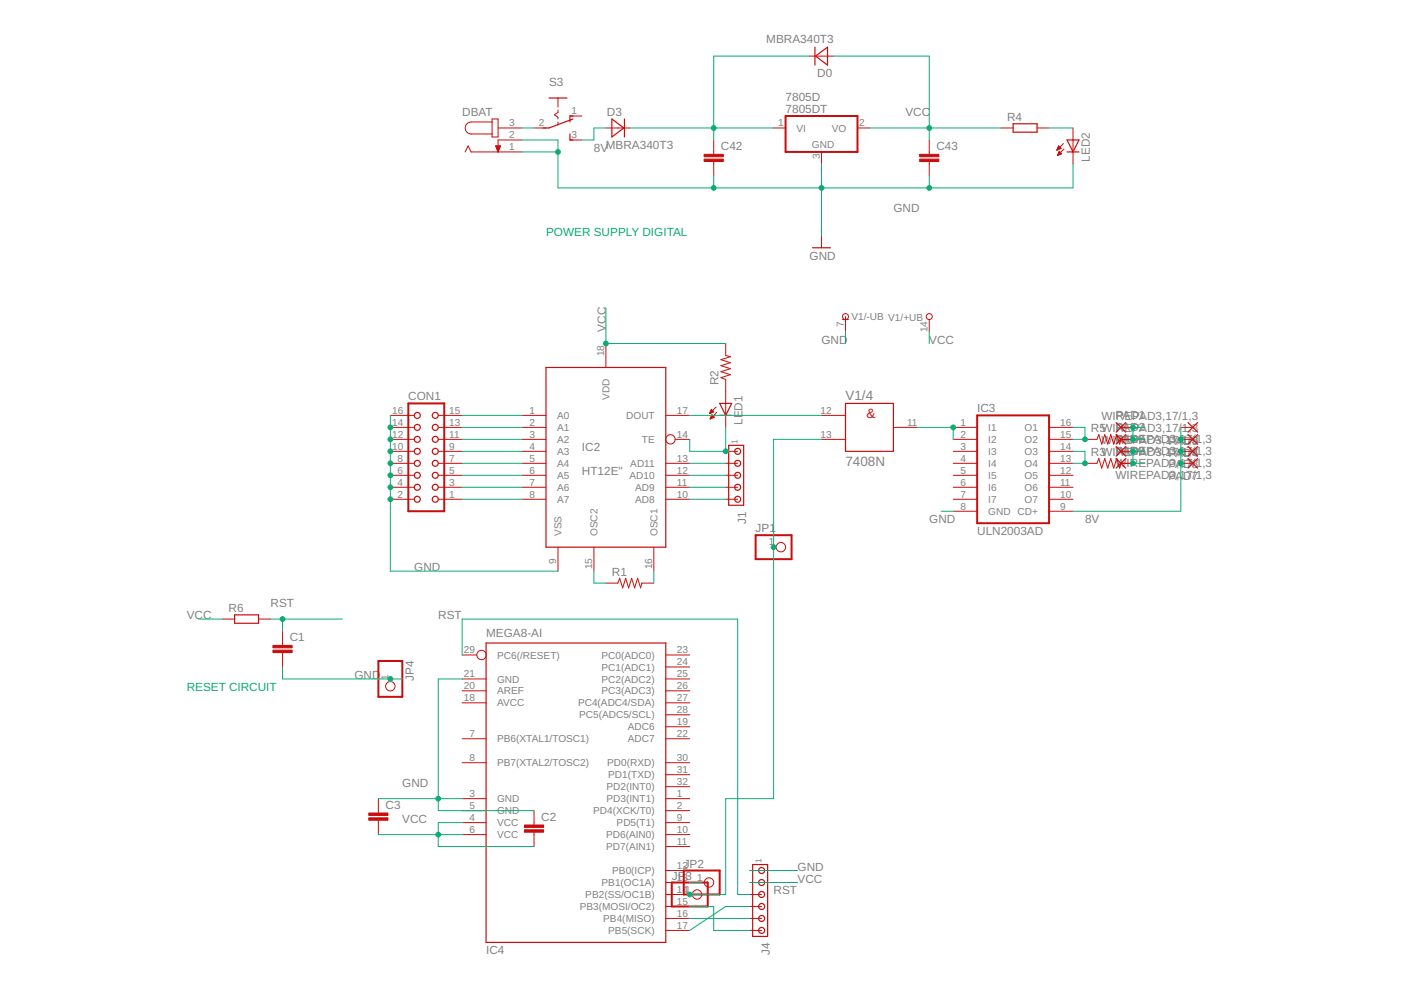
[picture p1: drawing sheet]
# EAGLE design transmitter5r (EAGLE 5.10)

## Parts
7805D  7805DT  [TO252]
C1  C-EUC0603  [C0603]
C2  C-EUC0603  [C0603]
C3  C-EUC0603  [C0603]
C42  C-EUC0603  [C0603]
C43  C-EUC0603  [C0603]
CON1  CON16  [CON16]
D0  MBRA340T3  [SMA]
D3  MBRA340T3  [SMA]
DBAT  JACK-PLUG0  [SPC4077]
IC2  HT12E"  [18-DIP-A]
IC3  ULN2003AD  [SO16]
IC4  MEGA8-AI  [TQFP32-08]
J1  MTA05-100  [10X05MTA]
J4  MTA06-100  [10X06MTA]
JP1  PINHD-1X1  [1X01]
JP2  PINHD-1X1  [1X01]
JP3  PINHD-1X1  [1X01]
JP4  PINHD-1X1  [1X01]
LED1  LED3MM  [LED3MM]
LED2  LED3MM  [LED3MM]
PAD1  WIREPAD3,17/1,3  [3,17/1,3]
PAD2  WIREPAD3,17/1,3  [3,17/1,3]
PAD3  WIREPAD3,17/1,3  [3,17/1,3]
PAD4  WIREPAD3,17/1,3  [3,17/1,3]
PAD5  WIREPAD3,17/1,3  [3,17/1,3]
PAD7  WIREPAD3,17/1,3  [3,17/1,3]
PAD8  WIREPAD3,17/1,3  [3,17/1,3]
PAD9  WIREPAD3,17/1,3  [3,17/1,3]
R1  R-US_VMTA55  [VMTA55]
R2  R-US_M1206  [M1206]
R3  R-US_0309/12  [0309/12]
R4  R-EU_R0603  [R0603]
R5  R-US_0309/12  [0309/12]
R6  R-EU_R0603  [R0603]
S3  255SB  [255SB]
V1  7408N  [DIL14]

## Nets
8V: D3.A IC3.9(CD+) PAD4.1(P) PAD7.1(P) PAD8.1(P) PAD9.1(P) S3.3(S)
GND: 7805D.3(GND) C1.2 C2.1 C3.1 C42.2 C43.2 CON1.2 CON1.4 CON1.6 CON1.8 CON1.10 CON1.12 CON1.14 CON1.16 DBAT.1 DBAT.2 IC2.9(VSS) IC3.8(GND) IC4.3(GND) IC4.5(GND) IC4.21(GND) J4.6 JP4.1 LED2.K(C) V1.7(/-UB:-UB)
N$1: CON1.15 IC2.1(A0)
N$2: CON1.13 IC2.2(A1)
N$3: CON1.11 IC2.3(A2)
N$4: CON1.9 IC2.4(A3)
N$5: CON1.7 IC2.5(A4)
N$6: DBAT.3 S3.2(P)
N$7: IC3.15(O2) IC3.16(O1) R5.1
N$8: LED2.A R4.2
N$9: CON1.5 IC2.6(A5)
N$10: CON1.3 IC2.7(A6)
N$11: CON1.1 IC2.8(A7)
N$12: IC2.13(AD11) J1.2
N$13: IC2.12(AD10) J1.3
N$14: IC2.11(AD9) J1.4
N$15: IC2.10(AD8) J1.5
N$16: IC2.16(OSC1) R1.2
N$17: IC2.15(OSC2) R1.1
N$18: IC4.14(PB2(SS/OC1B)) JP1.1 JP3.1 V1.13(/4:B)
N$20: IC3.13(O4) IC3.14(O3) R3.1
N$21: PAD3.1(P) PAD5.1(P) R3.2
N$22: IC2.17(DOUT) V1.12(/4:A)
N$24: LED1.A R2.1
N$25: IC3.1(I1) IC3.2(I2) V1.11(/4:Y)
N$26: IC4.15(PB3(MOSI/OC2)) J4.1
N$27: PAD1.1(P) PAD2.1(P) R5.2
N$28: IC4.16(PB4(MISO)) J4.2
N$29: IC4.17(PB5(SCK)) J4.3
N$30: IC4.13(PB1(OC1A)) JP2.1
RST: C1.1 IC4.29(PC6(/RESET)) J4.4 R6.2
TE: IC2.14(TE) J1.1 LED1.K(C)
VCC: 7805D.2(VO) C2.2 C3.2 C43.1 D0.A IC2.18(VDD) IC4.4(VCC) IC4.6(VCC) J4.5 R2.2 R4.1 R6.1 V1.14(/+UB:+UB)
VI(5D): 7805D.1(VI) C42.1 D0.C D3.C
Unconnected: IC3.3(I3) IC3.4(I4) IC3.5(I5) IC3.6(I6) IC3.7(I7) IC3.10(O7) IC3.11(O6) IC3.12(O5) IC4.1(PD3(INT1)) IC4.2(PD4(XCK/T0)) IC4.7(PB6(XTAL1/TOSC1)) IC4.8(PB7(XTAL2/TOSC2)) IC4.9(PD5(T1)) IC4.10(PD6(AIN0)) IC4.11(PD7(AIN1)) IC4.12(PB0(ICP)) IC4.19(ADC6) IC4.20(AREF) IC4.22(ADC7) IC4.23(PC0(ADC0)) IC4.24(PC1(ADC1)) IC4.25(PC2(ADC2)) IC4.26(PC3(ADC3)) IC4.27(PC4(ADC4/SDA)) IC4.28(PC5(ADC5/SCL)) IC4.30(PD0(RXD)) IC4.31(PD1(TXD)) IC4.32(PD2(INT0)) S3.1(O) V1.1(/1:A) V1.2(/1:B) V1.3(/1:Y) V1.4(/2:A) V1.5(/2:B) V1.6(/2:Y) V1.8(/3:Y) V1.9(/3:A) V1.10(/3:B)

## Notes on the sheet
- POWER SUPPLY DIGITAL
- RESET CIRCUIT

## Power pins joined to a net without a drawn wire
AVCC: IC4.18(AVCC)
